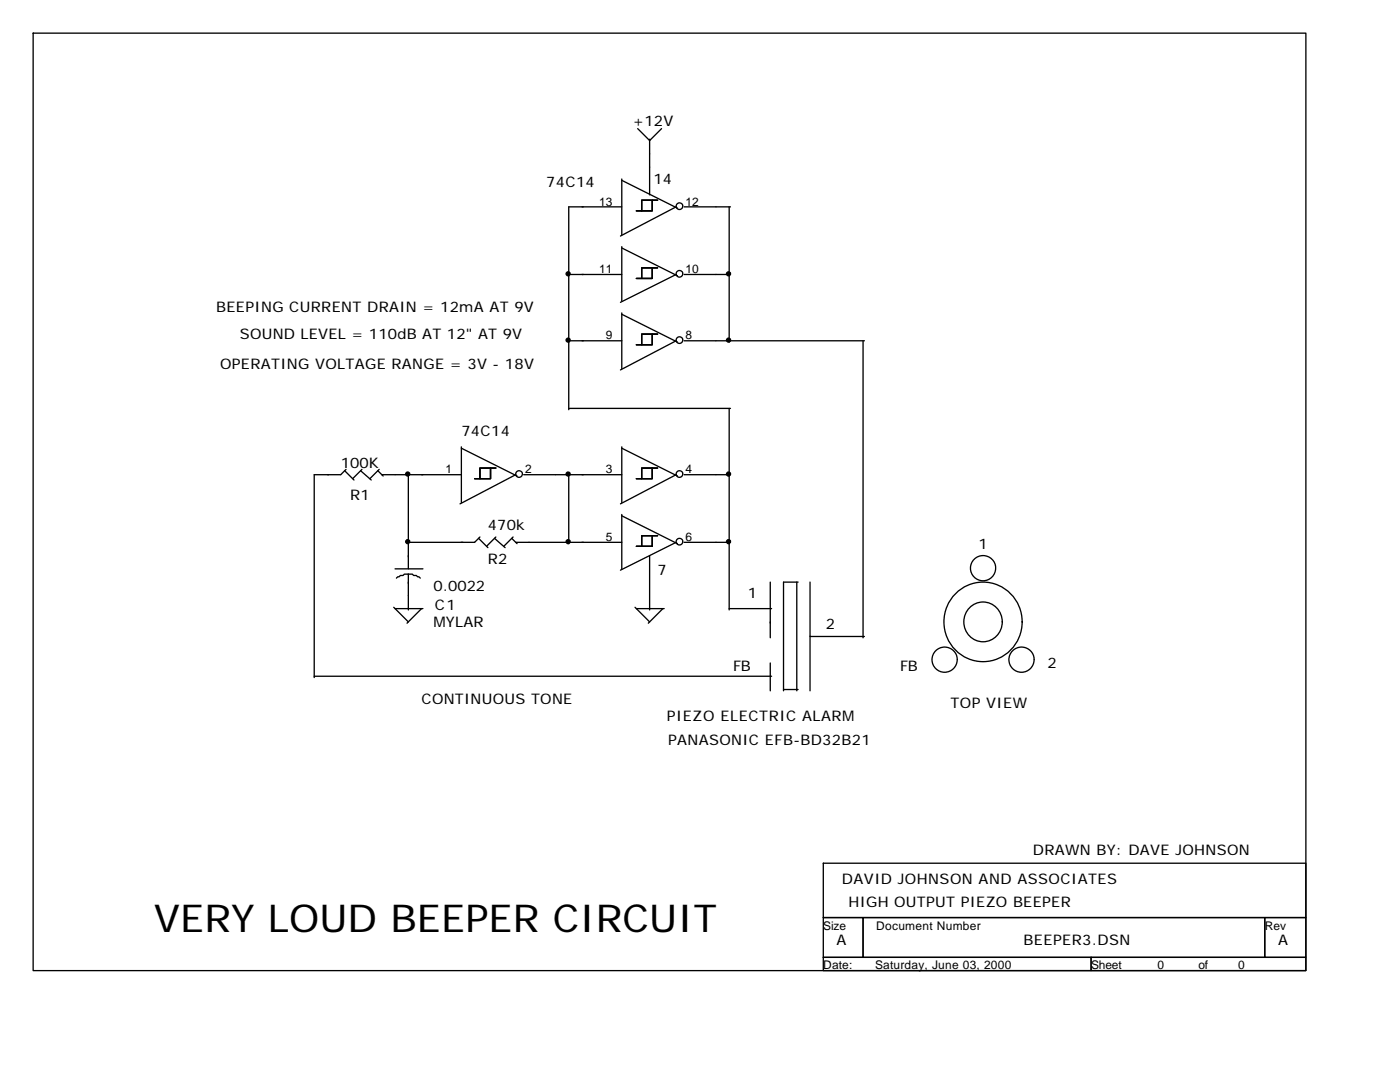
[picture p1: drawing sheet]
<svg xmlns="http://www.w3.org/2000/svg" width="279mm" height="216mm" viewBox="0 0 279 216" stroke-linecap="round" stroke-linejoin="round" font-family="sans-serif">
<g fill="none" stroke="#000" stroke-width=".26">
<path d="M6.6 6.6h254v187.1h-254zM124.1 35.7v11.1M124.1 36l11.1 5.5M127.3 25.7l2.3 2.3 2.4-2.3M129.6 27.8v11.1M130.2 40v2.1h-3.2M131.2 40h-3.1v2.1M113.5 54.8h10.6M124.1 49.2v10.9M124.1 49.5l11.1 5.5M124.1 41.3h-10.6v40.5M130.2 53.4v2.2h-3.2"/>
<path d="M131.2 53.4h-3.1v2.2M134.9 54.8l-11.1 5.5M134.9 41.3l-11.1 5.8M136.3 54.5a.66 .66 0 0 0-1.1-.5 .66 .66 0 0 0 0 1.1 .66 .66 0 0 0 1.1-.5M136.3 41a.66 .66 0 0 0-1.1-.5 .66 .66 0 0 0 0 1.1 .66 .66 0 0 0 1.1-.5M136.5 54.8h9.3M136.5 41.3h9.3M145.5 41.3v27M113.5 68h10.6M124.1 62.4v11.2M124.1 62.7l11.1 5.6M130.2 66.7v2.1h-3.2"/>
<path d="M131.2 66.7h-3.1v2.1M134.9 68l-11.1 5.8M136.3 67.7a.66 .66 0 0 0-1.1-.5 .66 .66 0 0 0 0 1.2 .66 .66 0 0 0 1.1-.5M136.5 68h36M172.2 68v59.3M68.8 93.9l1.8 1.9M69.1 93.7l-1.1 1h-5.3v40.5M72 93.9l2.1 1.9M72.2 93.7l-1.8 1.8M75.4 93.9l1.1 1.1M75.7 93.7l-1.9 1.8M76.2 94.7h15.9"/>
<path d="M81.5 94.7v18.8M92.1 89.4l11.1 5.6M92.1 89.2v11.1M97.9 93.4v2.1h-3.2M99 93.4h-3.2v2.1M102.9 94.7l-11.1 5.8M104.2 94.5a.66 .66 0 0 0-1-.5 .66 .66 0 0 0 0 1.1 .66 .66 0 0 0 1-.5M104.5 94.7h19.6M113.5 94.7v13.8M113.5 81.5h32.3M124.1 89.2v11.1M124.1 89.4l11.1 5.6"/>
<path d="M130.2 93.4v2.1h-3.2M131.2 93.4h-3.1v2.1M134.9 94.7l-11.1 5.8M136.3 94.5a.66 .66 0 0 0-1.1-.5 .66 .66 0 0 0 0 1.1 .66 .66 0 0 0 1.1-.5M136.5 94.7h9.3M145.5 81.5v40.2M78.8 113.5h5.6M81.5 114.6h.8l.2 .2h.6l.8 .6M81.5 114.6h-.8l-.3 .2h-.5l-.8 .6M81.5 114.6v7.1M95.5 107.4l1.9 1.9M95.8 107.2l-1.1 1h-13.2"/>
<path d="M98.7 107.4l2.1 1.9M99 107.2l-1.9 1.8M102.1 107.4l1.1 1.1M102.4 107.2l-1.9 1.8M102.9 108.2h21.2M124.1 102.9l11.1 5.6M124.1 102.7v10.8M129.6 110.9v10.8M130.2 106.9v2.1h-3.2M131.2 106.9h-3.1v2.1M134.9 108.2l-11.1 5.6M136.3 107.9a.66 .66 0 0 0-1.1-.4 .66 .66 0 0 0 0 1.1 .66 .66 0 0 0 1.1-.5"/>
<path d="M136.5 108.2h9.3M153.7 116.2v11.1M159 116.2v21.6M159.3 116.2h-2.9v21.6M161.7 116.2v21.6M190.7 118.5a7.9 7.9 0 0 1 12.1 1.3 7.9 7.9 0 0 1-3.6 11.6 7.9 7.9 0 0 1-9.5-3 7.9 7.9 0 0 1 1-9.9zM198.7 113.2a2.51 2.51 0 0 0-3.8-2.1 2.51 2.51 0 0 0 0 4.4 2.51 2.51 0 0 0 3.8-2.1M62.7 134.9h91.3M78.6 121.2l2.9 2.9M78.8 121.4h5.6M84.1 121.4l-2.9 3M126.7 121.2l2.9 2.9"/>
<path d="M127 121.4h5.6M132.3 121.4l-2.9 3M145.5 121.4h8.5M153.7 132.3v5.5M156.4 137.6h2.9M161.7 127h10.8M191 131.5a2.51 2.51 0 0 0-3.8-2.1 2.51 2.51 0 0 0 0 4.3 2.51 2.51 0 0 0 3.8-2.1M193.5 121.3a3.9 3.9 0 0 1 6.1 1 3.9 3.9 0 0 1-2.6 5.7 4 4 0 0 1-4.2-2.1 4 4 0 0 1 .7-4.6zM206.4 131.5a2.51 2.51 0 0 0-3.8-2.1 2.51 2.51 0 0 0 0 4.3 2.51 2.51 0 0 0 3.8-2.1M164.3 172.2h96.3v10.9h-96.3zM164.3 183.1h7.9v7.9h-7.9zM164.3 191h53.5v2.7h-53.5z"/>
<path d="M172.2 183.1h80.2v7.9h-80.2zM217.8 191h42.8v2.7h-42.8zM252.4 183.1h8.2v7.9h-8.2z"/>
</g>
<g fill="#000" stroke="#000" stroke-width=".26">
<circle cx="113.4" cy="54.6" r=".4"/>
<circle cx="145.4" cy="54.6" r=".4"/>
<circle cx="113.4" cy="67.9" r=".4"/>
<circle cx="145.4" cy="67.9" r=".4"/>
<circle cx="81.4" cy="94.6" r=".4"/>
<circle cx="113.4" cy="94.6" r=".4"/>
<circle cx="145.4" cy="94.6" r=".4"/>
<circle cx="81.4" cy="108.1" r=".4"/>
<circle cx="113.4" cy="108.1" r=".4"/>
<circle cx="145.4" cy="108.1" r=".4"/>
</g>
<text font-size="7.7" x="30.7" y="186">VERY LOUD BEEPER CIRCUIT</text>
<g font-size="2.9">
<text x="126.2" y="25.1">+12V</text>
<text x="109" y="37.3">74C14</text>
<text x="130.4" y="36.8">14</text>
<text x="43.1" y="62.2">BEEPING CURRENT DRAIN = 12mA AT 9V</text>
<text x="47.9" y="67.7">SOUND LEVEL = 110dB AT 12&quot; AT 9V</text>
<text x="43.9" y="73.6">OPERATING VOLTAGE RANGE = 3V - 18V</text>
<text x="92.1" y="87">74C14</text>
<text x="68" y="93.4">100K</text>
<text x="69.8" y="99.7">R1</text>
<text x="97.4" y="105.8">470k</text>
<text x="97.4" y="112.4">R2</text>
<text x="195.3" y="109.5">1</text>
<text x="86.5" y="118">0.0022</text>
<text x="131.2" y="114.8">7</text>
<text x="149.2" y="119.3">1</text>
<text x="86.5" y="125.1">MYLAR</text>
<text x="86.8" y="121.7">C1</text>
<text x="164.8" y="125.4">2</text>
<text x="146.3" y="133.9">FB</text>
<text x="179.7" y="133.9">FB</text>
<text x="209" y="133.3">2</text>
<text x="84.1" y="140.5">CONTINUOUS TONE</text>
<text x="133.1" y="143.9">PIEZO ELECTRIC ALARM</text>
<text x="189.7" y="141.3">TOP VIEW</text>
<text x="133.3" y="148.7">PANASONIC EFB-BD32B21</text>
<text x="206.1" y="170.7">DRAWN BY: DAVE JOHNSON</text>
<text x="168" y="176.5">DAVID JOHNSON AND ASSOCIATES</text>
<text x="169.3" y="181">HIGH OUTPUT PIEZO BEEPER</text>
<text x="167" y="188.6">A</text>
<text x="204.3" y="188.6">BEEPER3.DSN</text>
<text x="255.1" y="188.6">A</text>
</g>
<g font-size="2.4">
<text x="119.6" y="41">13</text>
<text x="136.8" y="41">12</text>
<text x="119.6" y="54.5">11</text>
<text x="136.8" y="54.5">10</text>
<text x="120.9" y="67.7">9</text>
<text x="136.8" y="67.7">8</text>
<text x="88.9" y="94.5">1</text>
<text x="104.8" y="94.5">2</text>
<text x="120.9" y="94.5">3</text>
<text x="136.8" y="94.5">4</text>
<text x="120.9" y="107.9">5</text>
<text x="136.8" y="107.9">6</text>
<text x="164.3" y="185.5">Size</text>
<text x="174.9" y="185.5">Document Number</text>
<text x="252.4" y="185.5">Rev</text>
<text x="164.3" y="193.4">Date:</text>
<text x="174.6" y="193.4">Saturday, June 03, 2000</text>
<text x="217.8" y="193.4">Sheet</text>
<text x="231" y="193.4">0</text>
<text x="239.2" y="193.4">of</text>
<text x="247.1" y="193.4">0</text>
</g>
</svg>
